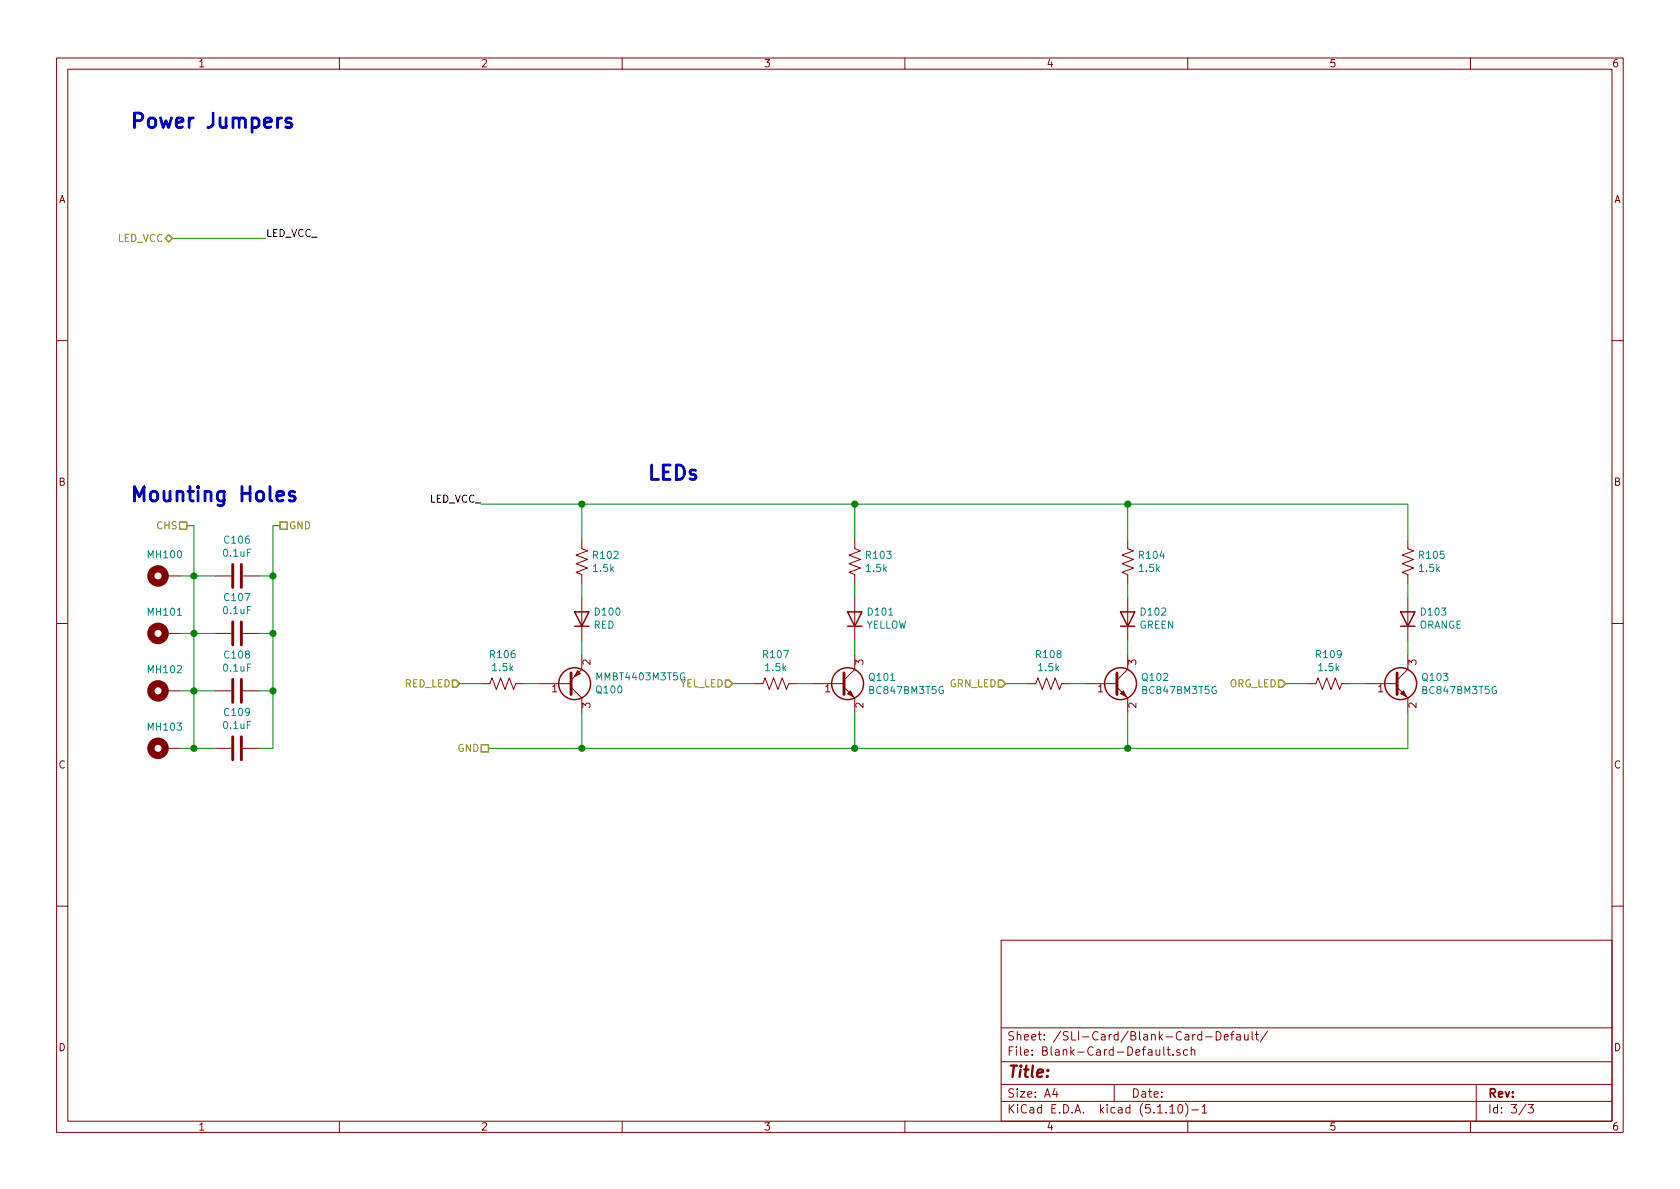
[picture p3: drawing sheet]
<svg xmlns="http://www.w3.org/2000/svg" width="297mm" height="210mm" viewBox="0 0 297 210" stroke-linecap="round" stroke-linejoin="round" font-family="sans-serif">
<g fill="none" stroke="#840000" stroke-width=".18">
<path d="M10 10.3h277v189.9h-277zM12 12.2h273v186.1h-273zM60 10.3v1.9M110 10.3v1.9M160 10.3v1.9M210 10.3v1.9M260 10.3v1.9M10 60.2h2M285 60.2h2M102.9 95.5v1.5l1 .4-2 .8 2 .7-2 .8 2 .8-2 .7 1 .4v1.5M151.1 95.5v1.5l1 .4-2 .8 2 .7-2 .8 2 .8-2 .7 1 .4v1.5M199.4 95.5v1.5l1 .4-2 .8 2 .7-2 .8 2 .8-2 .7 1 .4v1.5"/>
<path d="M248.9 95.5v1.5l1 .4-2 .8 2 .7-2 .8 2 .8-2 .7 1 .4v1.5M10 110.3h2M29.2 112h2.5M29.2 101.8h2.5M38.1 112h2.8M38.1 101.8h2.8M42.9 112h2.8M42.9 101.8h2.8M102.9 115.8v2.6l-1.9 1.9M102.9 105.7v7.6M151.1 115.8v2.6l-1.9 1.9M151.1 105.7v7.6"/>
<path d="M199.4 105.7v7.6M199.4 115.8v2.6l-1.9 1.9M248.9 105.7v7.6M248.9 115.8v2.6l-1.9 1.9M285 110.3h2M29.2 122.2h2.5M29.2 132.3h2.5M38.1 122.2h2.8M38.1 132.3h2.8M42.9 122.2h2.8M42.9 132.3h2.8M85.1 120.9h1.5l.4-1 .8 2 .7-2 .8 2 .7-2 .8 2 .4-1h1.5"/>
<path d="M95.2 120.9h5.8M101 121.5l1.9 1.9v2.6M133.3 120.9h1.6l.4-1 .7 2 .8-2 .7 2 .8-2 .8 2 .3-1h1.6M143.5 120.9h5.7M149.2 121.5l1.9 1.9v2.6M181.6 120.9h1.5l.4-1 .8 2 .7-2 .8 2 .8-2 .7 2 .4-1h1.5M191.8 120.9h5.7M197.5 121.5l1.9 1.9v2.6M231.1 120.9h1.6l.3-1 .8 2 .8-2 .7 2 .8-2 .8 2 .3-1h1.6M241.3 120.9h5.7M247 121.5l1.9 1.9v2.6M10 160.2h2"/>
<path d="M177 166.3h108v32h-108zM285 160.2h2M60 198.3v1.9M110 198.3v1.9M160 198.3v1.9M177 194.8h108M177 191.8h108M177 187.8h108M177 181.8h108M186.5 192.5l-.4 1h1M186.8 193v1M197 191.8v3"/>
<path d="M204.4 185.6v.8a.39 .39 0 0 0 .7 .1M205.1 185.6v1M205.8 185.1v1.3l.2 .2M206.3 185.6h.6M206.6 185.1v1.3l.3 .2M206.8 195.8l.5-.5v1.5M206.8 196.8h.9M207.4 186.5v.1M208.5 195.4l.1-.1a.8 .8 0 0 1 .5 .8 .8 .8 0 0 1-.5 .7 1 1 0 0 1-.1-1.4zM208.6 185.7l-.3-.1-.2 .2v.2l.5 .2v.3h-.5M209.6 195.1a1.71 1.71 0 0 1 0 2.3M210 185.7l-.5-.1-.3 .3 .1 .6 .2 .1 .5-.1"/>
<path d="M210 198.3v1.9M210.6 185.7l.2-.1 .4 .1 .1 .9M210.6 185.1v1.5M210.7 196.3h1.2M212.5 195.8l.5-.5v1.5M212.5 196.8h.9M213.2 183.4h1.1M215 182.4a.76 .76 0 0 1 .9 .8 .76 .76 0 0 1-.9 .7zM216.5 183.4l.7-.1-.1-.3-.4-.1-.2 .2v.7h.6M217.6 182.9h.6M218.2 182.4l-.4 .2v1.3M218.7 183h.6v.9"/>
<path d="M219.3 183.3l-.5 .1-.2 .2 .2 .3 .5-.1M220 182.9l.1 .9 .3 .1 .3-.1M220.7 182.9v1M221.4 182.4v1.3l.2 .2M221.9 182.9h.6M222.2 182.4v1.3l.3 .2M224.1 182.3l-1.3 2M260 198.3v1.9M261 191.8v6.5M269.8 195.2l-1.2 2M270.2 195.3h.9l-.5 .6 .4 .1v.7l-.2 .1-.6-.1"/>
</g>
<g fill="none" stroke="#840000" stroke-width="1.3">
<circle cx="27.9" cy="112" r="1.27"/>
<circle cx="27.9" cy="101.8" r="1.27"/>
<circle cx="27.9" cy="122.2" r="1.27"/>
<circle cx="27.9" cy="132.3" r="1.27"/>
</g>
<g fill="none" stroke="#840000" stroke-width=".25">
<path d="M101.6 108.2h2.5l-1.2 2.5zM101.6 110.7h2.5M149.9 108.2h2.5l-1.3 2.5zM149.9 110.7h2.5M198.1 108.2h2.6l-1.3 2.5zM198.1 110.7h2.6M247.6 108.2h2.6l-1.3 2.5zM247.6 110.7h2.6"/>
<circle cx="101.6" cy="120.9" r="2.82"/>
<circle cx="149.9" cy="120.9" r="2.82"/>
<circle cx="198.1" cy="120.9" r="2.82"/>
<circle cx="247.6" cy="120.9" r="2.82"/>
</g>
<path d="M41.1 99.8v4.1M42.7 99.8v4.1M41.1 110v4M42.7 110v4M101 119v3.8M149.2 119v3.8M197.5 119v3.8M247 119v3.8M41.1 120.1v4.1M41.1 130.3v4.1M42.7 120.1v4.1M42.7 130.3v4.1" fill="none" stroke="#840000" stroke-width=".51"/>
<g fill="#840000" stroke="#840000" stroke-width=".18">
<path d="M150.4 122.2l.5 1-1-.5z"/>
<path d="M102.1 118.6l.5 .5-1 .5z"/>
<path d="M247.6 122.7l.6-.5 .5 1z"/>
<path d="M198.1 122.7l.5-.5 .5 1z"/>
</g>
<g fill="none" stroke="#008400" stroke-width=".18">
<path d="M30.5 42.2h16.5M33 93h1.3v39.3M49.5 93h-1.2v39.3h-2.6M85.1 89.1h163.8v6.4M102.9 89.1v6.4M151.1 89.1v6.4M199.4 89.1v6.4M31.7 101.8h6.4M31.7 112h6.4M45.7 101.8h2.6M45.7 112h2.6M102.9 103.1v2.6"/>
<path d="M102.9 113.3v2.5M151.1 103.1v2.6M151.1 113.3v2.5M199.4 103.1v2.6M199.4 113.3v2.5M248.9 103.1v2.6M248.9 113.3v2.5M31.7 132.3h6.4M31.7 122.2h6.4M45.7 122.2h2.6M81.3 120.9h3.8M92.7 120.9h2.5"/>
<path d="M102.9 126v6.3M129.5 120.9h3.8M141 120.9h2.5M151.1 126v6.3M177.8 120.9h3.8M189.2 120.9h2.6M199.4 126v6.3M227.3 120.9h3.8M238.8 120.9h2.5M248.9 126v6.3h-162.5"/>
</g>
<path d="M29.2 42.2l.6-.7 .7 .7-.7 .6zM31.7 92.3h1.3v1.3h-1.3zM49.5 92.3h1.3v1.3h-1.3zM80 120.3h.6l.7 .6-.7 .6h-.6zM85.1 131.7h1.3v1.3h-1.3zM128.3 120.3h.6l.6 .6-.6 .6h-.6zM176.5 120.3h.7l.6 .6-.6 .6h-.7zM226.1 120.3h.6l.6 .6-.6 .6h-.6z" fill="none" stroke="#848400" stroke-width=".25"/>
<path d="M51.5 21l-.6-.2-.3 .2-.1 .2 .1 .4 .9 .2 .1 .3-.1 .3-.3 .1-.7-.1M52.1 87l-.6-.1-.3 .1-.1 .2 .1 .4 .9 .3 .1 .2-.1 .4-.3 .1-.7-.1" fill="none" stroke="#0000c2" stroke-width=".51"/>
<g fill="#008400" stroke="#008400" stroke-width=".25">
<circle cx="151.1" cy="89.1" r=".51"/>
<circle cx="34.3" cy="132.3" r=".51"/>
<circle cx="48.3" cy="101.8" r=".51"/>
<circle cx="151.1" cy="132.3" r=".51"/>
<circle cx="48.3" cy="112" r=".51"/>
<circle cx="102.9" cy="132.3" r=".51"/>
<circle cx="102.9" cy="89.1" r=".51"/>
<circle cx="48.3" cy="122.2" r=".51"/>
<circle cx="199.4" cy="132.3" r=".51"/>
<circle cx="199.4" cy="89.1" r=".51"/>
<circle cx="34.3" cy="101.8" r=".51"/>
<circle cx="34.3" cy="112" r=".51"/>
<circle cx="34.3" cy="122.2" r=".51"/>
</g>
<g font-size="3.5" fill="#0000c2">
<text x="22.9" y="22.7">Power Jumpers</text>
<text x="22.9" y="88.7">Mounting Holes</text>
<text x="114.3" y="84.9">LEDs</text>
</g>
<text font-size="2.8" fill="#840000" x="178" y="190.5">Title:</text>
<g font-size="2.1" fill="#840000">
<text x="178" y="184">Sheet: /SLI-Card/Blank-Card-Default/</text>
<text x="178" y="186.7">File: Blank-Card-Default.sch</text>
<text x="178" y="196.9">KiCad E.D.A. kicad (5.1.10)-1</text>
<text x="178" y="194.1">Size: A4</text>
<text x="200" y="194.1">Date:</text>
<text x="263" y="194.1">Rev:</text>
<text x="263" y="196.9">Id: 3/3</text>
</g>
<g font-size="1.8" fill="#840000">
<text x="35" y="11.9">1</text>
<text x="85" y="11.9">2</text>
<text x="135" y="11.9">3</text>
<text x="185" y="11.9">4</text>
<text x="235" y="11.9">5</text>
<text x="285" y="11.9">6</text>
<text x="10.4" y="35.9">A</text>
<text x="285.4" y="35.9">A</text>
<text x="10.4" y="85.9">B</text>
<text x="285.4" y="85.9">B</text>
<text x="104.4" y="117.6" transform="rotate(-90 104.4 117.6)">2</text>
<text x="152.7" y="117.6" transform="rotate(-90 152.7 117.6)">3</text>
<text x="200.9" y="117.6" transform="rotate(-90 200.9 117.6)">3</text>
<text x="250.4" y="117.6" transform="rotate(-90 250.4 117.6)">3</text>
<text x="97.6" y="122.4">1</text>
<text x="104.4" y="125.2" transform="rotate(-90 104.4 125.2)">3</text>
<text x="145.9" y="122.4">1</text>
<text x="152.7" y="125.2" transform="rotate(-90 152.7 125.2)">2</text>
<text x="194.1" y="122.4">1</text>
<text x="200.9" y="125.2" transform="rotate(-90 200.9 125.2)">2</text>
<text x="243.7" y="122.4">1</text>
<text x="250.4" y="125.2" transform="rotate(-90 250.4 125.2)">2</text>
<text x="10.4" y="135.9">C</text>
<text x="285.4" y="135.9">C</text>
<text x="10.4" y="185.9">D</text>
<text x="285.4" y="185.9">D</text>
<text x="35" y="199.9">1</text>
<text x="85" y="199.9">2</text>
<text x="135" y="199.9">3</text>
<text x="185" y="199.9">4</text>
<text x="235" y="199.9">5</text>
<text x="285" y="199.9">6</text>
</g>
<g font-size="1.8">
<text x="47" y="41.9">LED_VCC_</text>
<text x="75.8" y="88.9">LED_VCC_</text>
</g>
<g font-size="1.8" fill="#848400">
<text x="20.7" y="42.8">LED_VCC</text>
<text x="27.8" y="93.6">CHS</text>
<text x="51.1" y="93.6">GND</text>
<text x="71.5" y="121.5">RED_LED</text>
<text x="120.1" y="121.5">YEL_LED</text>
<text x="167.8" y="121.5">GRN_LED</text>
<text x="217.2" y="121.5">ORG_LED</text>
<text x="80.9" y="133">GND</text>
</g>
<g font-size="1.8" fill="#008484">
<text x="26.3" y="98.7">MH100</text>
<text x="39.6" y="98.4">0.1uF</text>
<text x="39.8" y="96.1">C106</text>
<text x="105" y="101.1">1.5k</text>
<text x="105" y="98.8">R102</text>
<text x="153.2" y="101.1">1.5k</text>
<text x="153.3" y="98.8">R103</text>
<text x="201.5" y="101.1">1.5k</text>
<text x="201.5" y="98.8">R104</text>
<text x="251" y="101.1">1.5k</text>
<text x="251.1" y="98.8">R105</text>
<text x="39.8" y="106.3">C107</text>
<text x="26.3" y="108.9">MH101</text>
<text x="39.6" y="108.6">0.1uF</text>
<text x="105" y="111.2">RED</text>
<text x="105.3" y="108.9">D100</text>
<text x="153" y="111.2">YELLOW</text>
<text x="153.6" y="108.9">D101</text>
<text x="201.4" y="111.2">GREEN</text>
<text x="201.8" y="108.9">D102</text>
<text x="250.9" y="111.2">ORANGE</text>
<text x="251.4" y="108.9">D103</text>
<text x="26.3" y="119">MH102</text>
<text x="39.6" y="118.8">0.1uF</text>
<text x="39.8" y="116.5">C108</text>
<text x="86.8" y="116.4">R106</text>
<text x="87.2" y="118.7">1.5k</text>
<text x="135.1" y="116.4">R107</text>
<text x="135.4" y="118.7">1.5k</text>
<text x="183.3" y="116.4">R108</text>
<text x="183.7" y="118.7">1.5k</text>
<text x="232.8" y="116.4">R109</text>
<text x="233.2" y="118.7">1.5k</text>
<text x="105.6" y="122.6">Q100</text>
<text x="105.7" y="120.3">MMBT4403M3T5G</text>
<text x="153.8" y="120.4">Q101</text>
<text x="153.9" y="122.7">BC847BM3T5G</text>
<text x="202.1" y="120.4">Q102</text>
<text x="202.2" y="122.7">BC847BM3T5G</text>
<text x="251.6" y="120.4">Q103</text>
<text x="251.7" y="122.7">BC847BM3T5G</text>
<text x="26.3" y="129.2">MH103</text>
<text x="39.6" y="128.9">0.1uF</text>
<text x="39.8" y="126.6">C109</text>
</g>
</svg>
